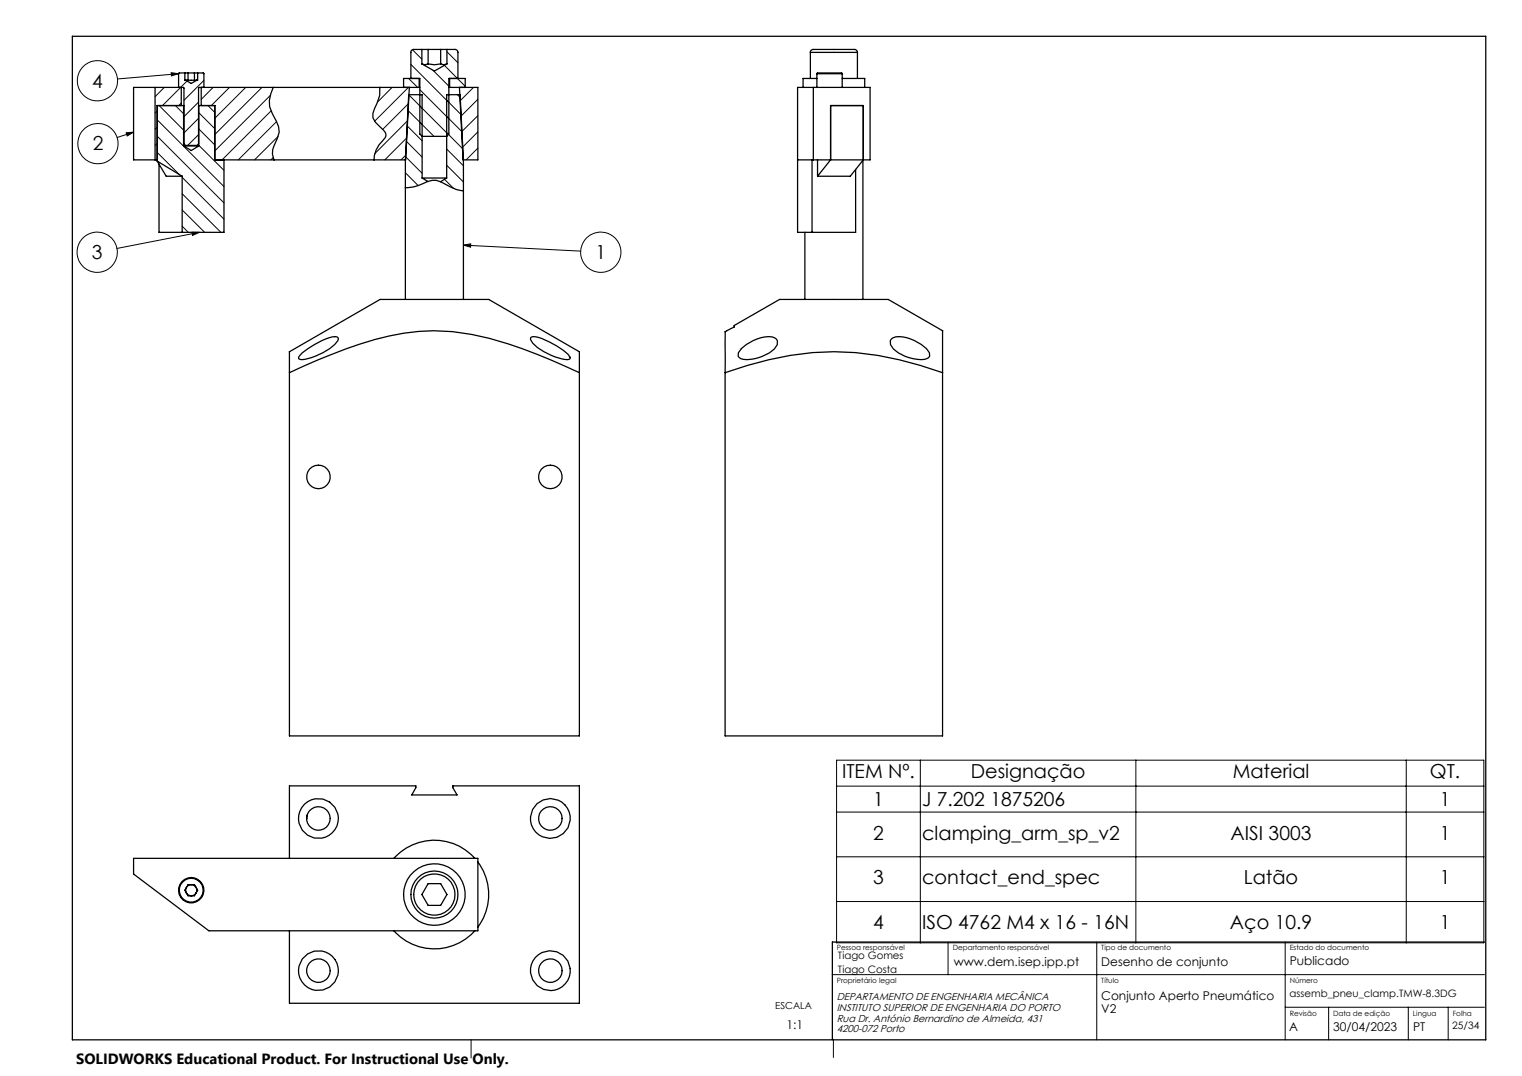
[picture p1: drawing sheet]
<svg xmlns="http://www.w3.org/2000/svg" width="420mm" height="297mm" viewBox="0 0 420 297" stroke-linecap="round" stroke-linejoin="round" font-family="sans-serif">
<g fill="none" stroke="#000" stroke-width=".28">
<path d="M113.4 17.8l10.5 10.5M113.8 13.7l2.6 2.6M119.5 19.4l4.4 4.4M122.6 18l5.8 5.8M123.3 14.3l3.1 3M34.8 36.7l2.1-.2-1.8 1zM36.9 36.5l-4.6 1.5M43.4 37.6l18.4 18.4M43.4 33.1l18.4 18.4M43.4 30.6l-.6 .6M43.4 35.1l-.6 .6M43.4 39.6l-.6 .5"/>
<path d="M43.9 29.1l6.8 6.8M45.3 24.1l-2.5 2.6M47.2 20.1l2.1 .3-2 .6zM48.4 29.1l2.3 2.3M49.3 20.4l-16.9 1.4M50 28.5l-.7 .6M51.6 22.4l-6.8 6.7M54.8 28.2l-4 4M54.8 32.7l-4 4M54.8 37.2l-3 2.9M54.9 35.6l4.4 4.4M54.9 31.1l4.4 4.4"/>
<path d="M56.3 22.2l-5.5 5.5M57.4 29.1l1.9 1.9M58.8 24.1l-3.3 3.3M63.3 24.1l-5 5M67.8 24.1l-8.5 8.6M72.3 24.1l-13 13M74.6 26.3l-15.3 15.4M74.8 30.6l-13.5 13.5M76.3 33.6l-10.5 10.5M76.8 37.6l-6.6 6.5M108.2 24.1l-4 4M112.1 39l4.4 4.4"/>
<path d="M112.3 38.1l-6.1 6M112.3 34.7l4.2 4.2M112.5 33.3l-9.1 9.1M112.5 30.4l7.3 7.2M112.7 24.1l-9.3 9.4M112.7 28.6l-7.1 7.1M112.7 21.7l2.6 2.4M112.8 26.1l3.7 3.8M115.9 24.8l11.6 11.6M115.9 29.2l7.9 7.9M123.3 36.6l4.4 4.5M123.3 27.7l3.9 3.9"/>
<path d="M124.1 24l.1 .1M126.2 26.1l.8 .8M130.7 24.1l-3.7 3.7M131.9 27.4l-4.7 4.7M131.9 31.9l-4.5 4.5M131.9 36.4l-4.3 4.2M43.4 42.1l6.1 6.1M43.4 44.1h-.1M50.3 58l6.2 6.1M50.3 53.5l10.7 10.6M50.3 49l11.5 11.5M54.9 40.1l6.9 6.9"/>
<path d="M75.4 43.5l-.6 .6M111.9 47.7l3.5 3.5M111.9 43.2l4.6 4.6M112 42.8l-1.3 1.3M122.7 49.5l2.5 2.5M123.3 45.6l4.6 4.6M123.3 41.1l4.6 4.7M131.9 40.9l-3.3 3.2M50.3 62.4l1.7 1.7M53 64.1h2l-1.9 .9zM55 64.1l-22.7 4.5M127.9 67.7l2-.4v.9z"/>
<path d="M127.9 67.7l32.3 1.6M230.9 209.8h178.6v50.4h-178.6zM230.9 217h178.6M254 209.8v50.4M313.4 209.8v50.4M388.1 209.8v50.4M230.9 224.2h178.6M230.9 236.5h178.6M230.9 248.8h178.6M229.6 269h180M261.6 260v9M302.6 260v27"/>
<path d="M354.6 260v27M354.6 278h55M366.6 278v9M388.6 278v9M399.6 278v9M130 287v5M230 286.9v5"/>
<circle cx="26.9" cy="22.3" r="5.6"/>
<circle cx="27" cy="39.7" r="5.6"/>
<circle cx="26.8" cy="69.6" r="5.6"/>
<circle cx="165.8" cy="69.6" r="5.5"/>
</g>
<g fill="none" stroke="#000" stroke-width=".35">
<path d="M20 10h390v277h-390zM116.4 17.6l.9 .3 .8-.3M116.4 17.6l3.5 2 3.4-2M116.4 13.6v4M118.1 17.6l1.8 .3 1.7-.3M118.1 13.6v4M121.6 17.6l.9 .3 .8-.3M121.6 13.6v4M123.3 13.6v4M223.6 14.5a.86 .86 0 0 1 1.1-.9h10.4a1.06 1.06 0 0 1 1.5 .9M223.6 14.5h13M223.6 14.5v7.2"/>
<path d="M236.6 14.5v7.2M42.8 24.1v20M49.3 24.1l.1-4 6.8 .1 .1 3.9M50 24.1v5M50.7 29.1v11.2M50.8 29.1h-7.4v15.4M51 20.1v2.1h.2M51.2 22.2h3.1M51.2 22.2l1.6 .8 1.5-.8M51.9 20.1v2.1M53.7 20.1v2.1M54.5 20.1v2.1h-.2"/>
<path d="M54.9 29.1v11.2M55.5 24.1v5M75.4 24.1a7.5 7.5 0 0 0-.2 7.3l1.7 3.6 .1 1.5-1.3 3.6a4.4 4.4 0 0 0-.1 4M104.8 24.1v2.2l-1.4 3.6a3.4 3.4 0 0 0 1.3 4.9 3.3 3.3 0 0 1 1.8 2.7l-.2 .5a9.2 9.2 0 0 0-3.1 6.1M111.4 24.1v-2.4h4.5v15.3l.6 .6h6.8l.6-.6v-15.3h4.5v2.4M113 24.1l-1.1 20h-52.6v-15h-4.5M113.4 21.7v-7.2a.73 .73 0 0 1 .8-.9h11.4a.78 .78 0 0 1 .8 .9v7.2M115.7 24.1h.2M115.7 24.1h-60.7l-.2 .2v15.5l-.4 .3h-3.2l-.4-.3-.1-15.6-13.8-.1v20h6.5M115.7 21.7v2.4M123.9 24.1h.2M124.1 24.1h7.8v20h-4.1l-1-20"/>
<path d="M124.1 21.7v2.4M224.4 24.1v20M225.4 20.4l.2-.3h6.7l.1 .3M225.4 21.7h-3.8v2.4M225.4 20.4h7M225.4 20.4v3.7M229.2 29.1h9v15l-3.6 4.5h-9l3.6-4.5zM232.4 21.7h6.2v2.4M232.4 20.4v3.7M43.4 44.5l6.9 4.1M43.4 44.5l2.5 4.1h4.4M50.3 48.6v15.5"/>
<path d="M50.7 40.3h4.2M50.7 40.3l2.1 1.3 2.1-1.3M61.8 44.1v20h-17.9v-18.8M111.9 51.8h.4a13 13 0 0 0 5.7-1.7 4.9 4.9 0 0 1 5 .8 9.8 9.8 0 0 0 4.9 1.8M116.5 49.1h6.8M116.5 49.1v-23h-3.7l-.9 18v38.6M116.5 49.1l1.6 1M123.3 49.1v-23h3.7l.9 18v38.6M123.3 49.1l-1.7 1.1M220.1 44.1h20v-20h-20v40h4M224.1 44.1v20M225.6 44.1v4.5"/>
<path d="M236.1 46.8v17.3h-12M238.1 44.3v38.4M222.1 64.1v18.6M79.8 97.1l25.1-14.4h30l25 14.4M79.9 97.1v5.8M83.4 97.4a19.6 19.6 0 0 1 9-4.5l.6 .1 .4 .6a7.6 7.6 0 0 1-4.3 3.8l-3.1 1.3a5 5 0 0 1-3.6 .3l.1-.6zM146.6 93.1a4.2 4.2 0 0 1 2.9 .3 24.6 24.6 0 0 1 7.2 4.4l.6 .8v.4a2.07 2.07 0 0 1-2.1 .1 18 18 0 0 1-8.2-4.4l-.6-1zM159.9 97.1v5.8M204.6 96.2a9.8 9.8 0 0 1 9.1-3l.8 .8v1.1a8.8 8.8 0 0 1-6.3 3.9 5.7 5.7 0 0 1-4.2-.3l-.3-.4 .1-.9zM246 93.6a5.5 5.5 0 0 1 5.2 0 10.3 10.3 0 0 1 5.3 3.8v.9a2.39 2.39 0 0 1-2.3 1l-1-.1a12.1 12.1 0 0 1-6.7-2.9l-.8-1.2v-1.1zM260.1 91.3v11.6M260.2 91.3l-15.1-8.6h-30l-12.5 7.1v.5l-2.5 1.2v11.4"/>
<path d="M79.9 102.9a125.6 125.6 0 0 1 31.5-10.9 59 59 0 0 1 29 3 170 170 0 0 1 19.5 7.9M79.9 102.9v100.2h80v-100.2M200.1 102.9a82.7 82.7 0 0 1 42.2-4.8l5.8 1.2 5.8 1.6 6.2 2M200.1 102.9v100.2h60v-100.2M36.9 236.9h95v20h-74.3l-20.7-15.6zM79.9 236.9v-20h34.9v.5l-1.2 2h12.5l-1.1-2v-.5h34.9v60h-80v-20M84.8 224.9l-.2 1.2M108.7 236.9a15 15 0 0 1 22.4 0M131.9 237.9a15.1 15.1 0 0 1 0 18M51.9 244.2h1.8l.8 1.5-.8 1.6h-1.8l-.9-1.6zM108.7 256.9a15 15 0 0 0 22.4 0M118.1 243.9h3.5l1.7 3-1.7 3h-3.5l-1.7-3z"/>
<path d="M409.6 260h-179.9v27"/>
<circle cx="87.9" cy="131.6" r="3.2"/>
<circle cx="151.9" cy="131.7" r="3.3"/>
<circle cx="87.9" cy="225.9" r="5.5"/>
<circle cx="87.9" cy="225.9" r="3.2"/>
<circle cx="151.9" cy="225.9" r="5.5"/>
<circle cx="151.9" cy="225.9" r="3.2"/>
<circle cx="52.8" cy="245.7" r="3.5"/>
<circle cx="52.8" cy="245.7" r="3.3"/>
<circle cx="52.8" cy="245.7" r="1.54"/>
<circle cx="119.9" cy="246.9" r="5.7"/>
<circle cx="119.9" cy="246.9" r="8.5"/>
<circle cx="119.9" cy="246.9" r="6.5"/>
<circle cx="87.9" cy="267.9" r="5.5"/>
<circle cx="87.9" cy="267.9" r="3.2"/>
<circle cx="151.9" cy="267.9" r="5.5"/>
<circle cx="151.9" cy="267.9" r="3.2"/>
</g>
<path d="M127.9 67.7l2-.4v.9zM53 64.1h2l-1.9 .9zM47.2 20.1l2.1 .3-2 .6zM34.8 36.7l2.1-.2-1.8 1z" fill="#000"/>
<g font-size="5.3">
<text x="25.4" y="24.2">4</text>
<text x="25.6" y="41.5">2</text>
<text x="25.4" y="71.5">3</text>
<text x="164.3" y="71.5">1</text>
<text x="232.4" y="214.8">ITEM Nº.</text>
<text x="267.9" y="214.8">Designação</text>
<text x="340.2" y="214.8">Material</text>
<text x="394.6" y="214.8">QT.</text>
<text x="240.9" y="222.5">1</text>
<text x="254.5" y="222.5">J 7.202 1875206</text>
<text x="397.3" y="222.5">1</text>
<text x="240.9" y="231.7">2</text>
<text x="254.5" y="231.7">clamping_arm_sp_v2</text>
<text x="339.6" y="231.7">AISI 3003</text>
<text x="397.3" y="231.7">1</text>
<text x="240.9" y="244.1">3</text>
<text x="254.5" y="244.1">contact_end_spec</text>
<text x="343.2" y="244.1">Latão</text>
<text x="397.3" y="244.1">1</text>
<text x="240.9" y="256.5">4</text>
<text x="254.5" y="256.5">ISO 4762 M4 x 16 - 16N</text>
<text x="339.4" y="256.5">Aço 10.9</text>
<text x="397.3" y="256.5">1</text>
</g>
<text font-size="4.1" x="21" y="293.7">SOLIDWORKS Educational Product. For Instructional Use Only.</text>
<g font-size="3.3">
<text x="263.2" y="266.5">www.dem.isep.ipp.pt</text>
<text x="303.9" y="266.5">Desenho de conjunto</text>
<text x="355.9" y="266.5">Publicado</text>
<text x="303.9" y="276.1">Conjunto Aperto Pneumático</text>
<text x="303.9" y="279.6">V2</text>
<text x="217" y="283.9">1:1</text>
<text x="355.8" y="284.7">A</text>
<text x="367.9" y="284.7">30/04/2023</text>
<text x="390" y="284.7">PT</text>
</g>
<g font-size="2.8">
<text x="231.2" y="264.8">Tiago Gomes</text>
<text x="231.2" y="268.7">Tiago Costa</text>
<text x="230.9" y="276">DEPARTAMENTO DE ENGENHARIA MECÂNICA</text>
<text x="355.9" y="275.2">assemb_pneu_clamp.TMW-8.3DG</text>
<text x="230.9" y="282">Rua Dr. António Bernardino de Almeida, 431</text>
<text x="230.9" y="279">INSTITUTO SUPERIOR DE ENGENHARIA DO PORTO</text>
<text x="230.9" y="285">4200-072 Porto</text>
<text x="400.8" y="284.1">25/34</text>
</g>
<text font-size="2.7" x="213.9" y="278.6">ESCALA</text>
<g font-size="2">
<text x="230.9" y="262.3">Pessoa responsável</text>
<text x="262.9" y="262.3">Departamento responsável</text>
<text x="303.9" y="262.3">Tipo de documento</text>
<text x="355.9" y="262.1">Estado do documento</text>
<text x="230.9" y="271.3">Proprietário legal</text>
<text x="303.9" y="271.3">Título</text>
<text x="355.9" y="271.3">Número</text>
<text x="355.9" y="280.3">Revisão</text>
<text x="367.9" y="280.3">Data de edição</text>
<text x="389.9" y="280.3">Lingua</text>
<text x="400.9" y="280.3">Folha</text>
</g>
</svg>
